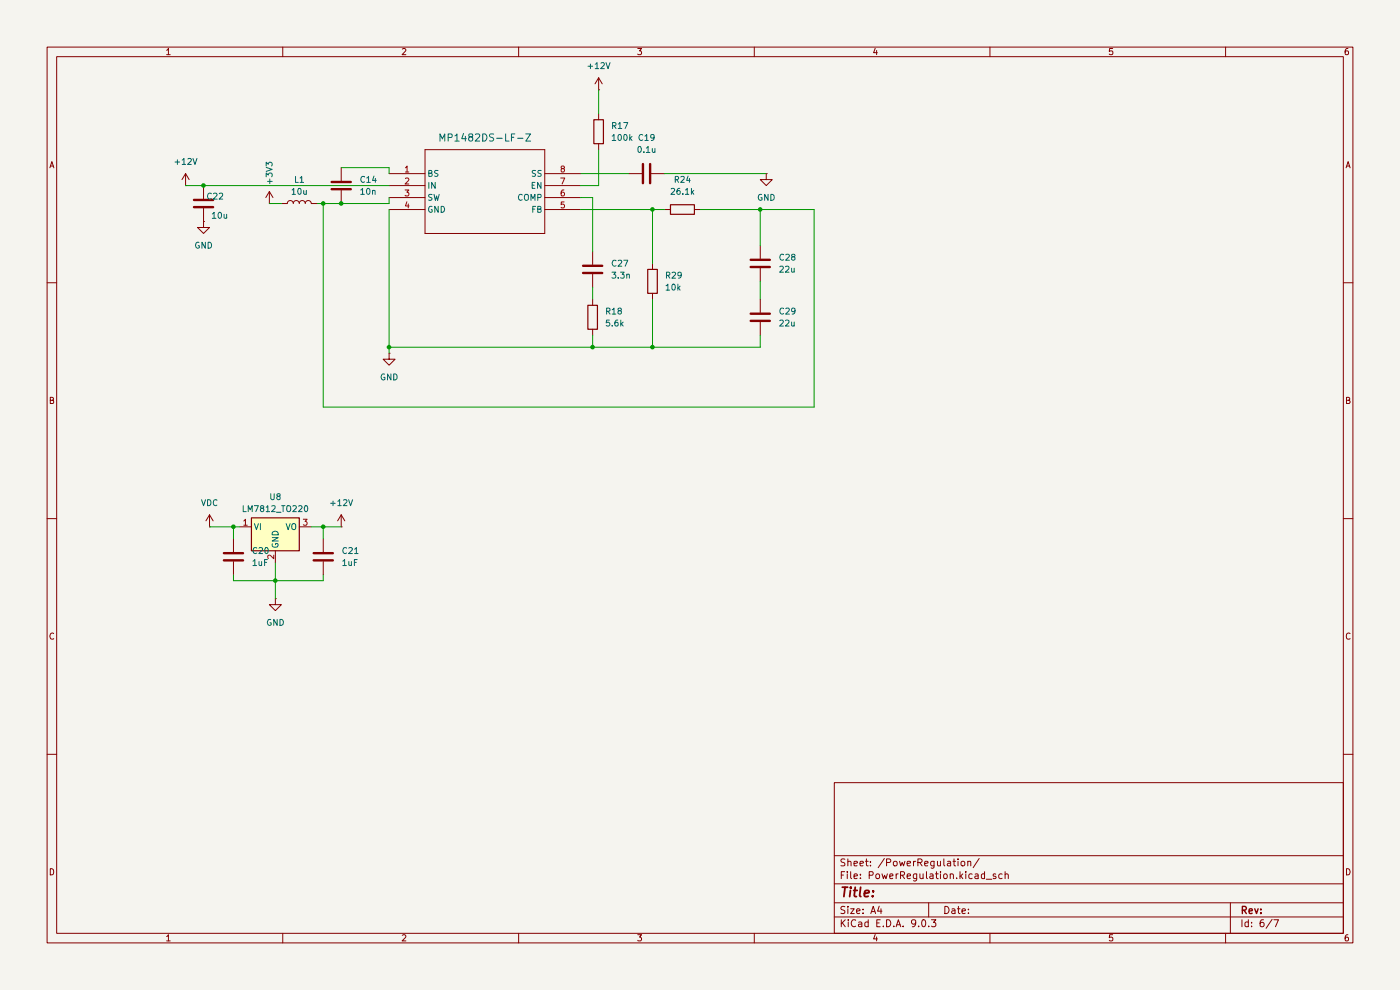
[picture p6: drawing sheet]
(kicad_sch
 (version 20250114)
 (generator "eeschema")
 (generator_version "9.0")
 (paper "A4")
 (lib_symbols
  (symbol "Device:C"
   (pin_numbers (hide yes))
   (pin_names
    (offset 0.254)) (exclude_from_sim no) (in_bom yes) (on_board yes)
   (property "Reference" "C" (at 0.635 2.54 0) (effects (font (size 1.27 1.27)) (justify left)))
   (property "Value" "C" (at 0.635 -2.54 0) (effects (font (size 1.27 1.27)) (justify left)))
   (property "Footprint" "" (at 0.9652 -3.81 0) (effects (font (size 1.27 1.27)) (hide yes)))
   (property "Datasheet" "~" (at 0 0 0) (effects (font (size 1.27 1.27)) (hide yes)))
   (property "Description" "Unpolarized capacitor" (at 0 0 0) (effects (font (size 1.27 1.27)) (hide yes)))
   (symbol "C_0_1"
    (polyline (pts (xy -2.032 0.762) (xy 2.032 0.762)) (stroke (width 0.508) (type default)) (fill (type none)))
    (polyline (pts (xy -2.032 -0.762) (xy 2.032 -0.762)) (stroke (width 0.508) (type default)) (fill (type none))))
   (symbol "C_1_1"
    (pin passive line (at 0 3.81 270) (length 2.794) (name "~" (effects (font (size 1.27 1.27)))) (number "1" (effects (font (size 1.27 1.27)))))
    (pin passive line (at 0 -3.81 90) (length 2.794) (name "~" (effects (font (size 1.27 1.27)))) (number "2" (effects (font (size 1.27 1.27))))))
   (embedded_fonts no))
  (symbol "Device:L"
   (pin_numbers (hide yes))
   (pin_names
    (offset 1.016) (hide yes)) (exclude_from_sim no) (in_bom yes) (on_board yes)
   (property "Reference" "L" (at -1.27 0 90) (effects (font (size 1.27 1.27))))
   (property "Value" "L" (at 1.905 0 90) (effects (font (size 1.27 1.27))))
   (property "Footprint" "" (at 0 0 0) (effects (font (size 1.27 1.27)) (hide yes)))
   (property "Datasheet" "~" (at 0 0 0) (effects (font (size 1.27 1.27)) (hide yes)))
   (property "Description" "Inductor" (at 0 0 0) (effects (font (size 1.27 1.27)) (hide yes)))
   (symbol "L_0_1"
    (arc (start 0 2.54) (mid 0.6323 1.905) (end 0 1.27) (stroke (width 0) (type default)) (fill (type none)))
    (arc (start 0 1.27) (mid 0.6323 0.635) (end 0 0) (stroke (width 0) (type default)) (fill (type none)))
    (arc (start 0 0) (mid 0.6323 -0.635) (end 0 -1.27) (stroke (width 0) (type default)) (fill (type none)))
    (arc (start 0 -1.27) (mid 0.6323 -1.905) (end 0 -2.54) (stroke (width 0) (type default)) (fill (type none))))
   (symbol "L_1_1"
    (pin passive line (at 0 3.81 270) (length 1.27) (name "1" (effects (font (size 1.27 1.27)))) (number "1" (effects (font (size 1.27 1.27)))))
    (pin passive line (at 0 -3.81 90) (length 1.27) (name "2" (effects (font (size 1.27 1.27)))) (number "2" (effects (font (size 1.27 1.27))))))
   (embedded_fonts no))
  (symbol "Device:R"
   (pin_numbers (hide yes))
   (pin_names
    (offset 0)) (exclude_from_sim no) (in_bom yes) (on_board yes)
   (property "Reference" "R" (at 2.032 0 90) (effects (font (size 1.27 1.27))))
   (property "Value" "R" (at 0 0 90) (effects (font (size 1.27 1.27))))
   (property "Footprint" "" (at -1.778 0 90) (effects (font (size 1.27 1.27)) (hide yes)))
   (property "Datasheet" "~" (at 0 0 0) (effects (font (size 1.27 1.27)) (hide yes)))
   (property "Description" "Resistor" (at 0 0 0) (effects (font (size 1.27 1.27)) (hide yes)))
   (symbol "R_0_1"
    (rectangle (start -1.016 -2.54) (end 1.016 2.54) (stroke (width 0.254) (type default)) (fill (type none))))
   (symbol "R_1_1"
    (pin passive line (at 0 3.81 270) (length 1.27) (name "~" (effects (font (size 1.27 1.27)))) (number "1" (effects (font (size 1.27 1.27)))))
    (pin passive line (at 0 -3.81 90) (length 1.27) (name "~" (effects (font (size 1.27 1.27)))) (number "2" (effects (font (size 1.27 1.27))))))
   (embedded_fonts no))
  (symbol "MP1482DS:MP1482DS-LF-Z"
   (pin_names
    (offset 0.254)) (exclude_from_sim no) (in_bom yes) (on_board yes)
   (property "Reference" "U" (at 20.32 10.16 0) (effects (font (size 1.524 1.524))))
   (property "Value" "MP1482DS-LF-Z" (at 20.32 7.62 0) (effects (font (size 1.524 1.524))))
   (property "Footprint" "IC8_MP1482_MNP" (at 0 0 0) (effects (font (size 1.27 1.27)
    (italic yes)) (hide yes)))
   (property "Datasheet" "https://www.monolithicpower.com/en/documentview/productdocument/index/version/2/document_type/Datasheet/lang/en/sku/MP1482" (at 0 0 0) (effects (font (size 1.27 1.27)
    (italic yes)) (hide yes)))
   (property "Description" "" (at 0 0 0) (effects (font (size 1.27 1.27)) (hide yes)))
   (property "ki_locked" "" (at 0 0 0) (effects (font (size 1.27 1.27))))
   (symbol "MP1482DS-LF-Z_0_1"
    (polyline (pts (xy 7.62 5.08) (xy 7.62 -12.7)) (stroke (width 0.127) (type default)) (fill (type none)))
    (polyline (pts (xy 7.62 -12.7) (xy 33.02 -12.7)) (stroke (width 0.127) (type default)) (fill (type none)))
    (polyline (pts (xy 33.02 5.08) (xy 7.62 5.08)) (stroke (width 0.127) (type default)) (fill (type none)))
    (polyline (pts (xy 33.02 -12.7) (xy 33.02 5.08)) (stroke (width 0.127) (type default)) (fill (type none)))
    (pin unspecified line (at 0 0 0) (length 7.62) (name "BS" (effects (font (size 1.27 1.27)))) (number "1" (effects (font (size 1.27 1.27)))))
    (pin unspecified line (at 0 -2.54 0) (length 7.62) (name "IN" (effects (font (size 1.27 1.27)))) (number "2" (effects (font (size 1.27 1.27)))))
    (pin unspecified line (at 0 -5.08 0) (length 7.62) (name "SW" (effects (font (size 1.27 1.27)))) (number "3" (effects (font (size 1.27 1.27)))))
    (pin power_out line (at 0 -7.62 0) (length 7.62) (name "GND" (effects (font (size 1.27 1.27)))) (number "4" (effects (font (size 1.27 1.27)))))
    (pin unspecified line (at 40.64 0 180) (length 7.62) (name "SS" (effects (font (size 1.27 1.27)))) (number "8" (effects (font (size 1.27 1.27)))))
    (pin unspecified line (at 40.64 -2.54 180) (length 7.62) (name "EN" (effects (font (size 1.27 1.27)))) (number "7" (effects (font (size 1.27 1.27)))))
    (pin unspecified line (at 40.64 -5.08 180) (length 7.62) (name "COMP" (effects (font (size 1.27 1.27)))) (number "6" (effects (font (size 1.27 1.27)))))
    (pin unspecified line (at 40.64 -7.62 180) (length 7.62) (name "FB" (effects (font (size 1.27 1.27)))) (number "5" (effects (font (size 1.27 1.27))))))
   (embedded_fonts no))
  (symbol "Regulator_Linear:LM7812_TO220"
   (pin_names
    (offset 0.254)) (exclude_from_sim no) (in_bom yes) (on_board yes)
   (property "Reference" "U" (at -3.81 3.175 0) (effects (font (size 1.27 1.27))))
   (property "Value" "LM7812_TO220" (at 0 3.175 0) (effects (font (size 1.27 1.27)) (justify left)))
   (property "Footprint" "Package_TO_SOT_THT:TO-220-3_Vertical" (at 0 5.715 0) (effects (font (size 1.27 1.27)
    (italic yes)) (hide yes)))
   (property "Datasheet" "https://www.onsemi.cn/PowerSolutions/document/MC7800-D.PDF" (at 0 -1.27 0) (effects (font (size 1.27 1.27)) (hide yes)))
   (property "Description" "Positive 1A 35V Linear Regulator, Fixed Output 12V, TO-220" (at 0 0 0) (effects (font (size 1.27 1.27)) (hide yes)))
   (symbol "LM7812_TO220_0_1"
    (rectangle (start -5.08 1.905) (end 5.08 -5.08) (stroke (width 0.254) (type default)) (fill (type background))))
   (symbol "LM7812_TO220_1_1"
    (pin power_in line (at -7.62 0 0) (length 2.54) (name "VI" (effects (font (size 1.27 1.27)))) (number "1" (effects (font (size 1.27 1.27)))))
    (pin power_in line (at 0 -7.62 90) (length 2.54) (name "GND" (effects (font (size 1.27 1.27)))) (number "2" (effects (font (size 1.27 1.27)))))
    (pin power_out line (at 7.62 0 180) (length 2.54) (name "VO" (effects (font (size 1.27 1.27)))) (number "3" (effects (font (size 1.27 1.27))))))
   (embedded_fonts no))
  (symbol "power:+12V"
   (power)
   (pin_numbers (hide yes))
   (pin_names
    (offset 0) (hide yes)) (exclude_from_sim no) (in_bom yes) (on_board yes)
   (property "Reference" "#PWR" (at 0 -3.81 0) (effects (font (size 1.27 1.27)) (hide yes)))
   (property "Value" "+12V" (at 0 3.556 0) (effects (font (size 1.27 1.27))))
   (property "Footprint" "" (at 0 0 0) (effects (font (size 1.27 1.27)) (hide yes)))
   (property "Datasheet" "" (at 0 0 0) (effects (font (size 1.27 1.27)) (hide yes)))
   (property "Description" "Power symbol creates a global label with name \"+12V\"" (at 0 0 0) (effects (font (size 1.27 1.27)) (hide yes)))
   (symbol "+12V_0_1"
    (polyline (pts (xy -0.762 1.27) (xy 0 2.54)) (stroke (width 0) (type default)) (fill (type none)))
    (polyline (pts (xy 0 2.54) (xy 0.762 1.27)) (stroke (width 0) (type default)) (fill (type none)))
    (polyline (pts (xy 0 0) (xy 0 2.54)) (stroke (width 0) (type default)) (fill (type none))))
   (symbol "+12V_1_1"
    (pin power_in line (at 0 0 90) (length 0) (name "~" (effects (font (size 1.27 1.27)))) (number "1" (effects (font (size 1.27 1.27))))))
   (embedded_fonts no))
  (symbol "power:+3V3"
   (power)
   (pin_numbers (hide yes))
   (pin_names
    (offset 0) (hide yes)) (exclude_from_sim no) (in_bom yes) (on_board yes)
   (property "Reference" "#PWR" (at 0 -3.81 0) (effects (font (size 1.27 1.27)) (hide yes)))
   (property "Value" "+3V3" (at 0 3.556 0) (effects (font (size 1.27 1.27))))
   (property "Footprint" "" (at 0 0 0) (effects (font (size 1.27 1.27)) (hide yes)))
   (property "Datasheet" "" (at 0 0 0) (effects (font (size 1.27 1.27)) (hide yes)))
   (property "Description" "Power symbol creates a global label with name \"+3V3\"" (at 0 0 0) (effects (font (size 1.27 1.27)) (hide yes)))
   (symbol "+3V3_0_1"
    (polyline (pts (xy -0.762 1.27) (xy 0 2.54)) (stroke (width 0) (type default)) (fill (type none)))
    (polyline (pts (xy 0 2.54) (xy 0.762 1.27)) (stroke (width 0) (type default)) (fill (type none)))
    (polyline (pts (xy 0 0) (xy 0 2.54)) (stroke (width 0) (type default)) (fill (type none))))
   (symbol "+3V3_1_1"
    (pin power_in line (at 0 0 90) (length 0) (name "~" (effects (font (size 1.27 1.27)))) (number "1" (effects (font (size 1.27 1.27))))))
   (embedded_fonts no))
  (symbol "power:GND"
   (power)
   (pin_numbers (hide yes))
   (pin_names
    (offset 0) (hide yes)) (exclude_from_sim no) (in_bom yes) (on_board yes)
   (property "Reference" "#PWR" (at 0 -6.35 0) (effects (font (size 1.27 1.27)) (hide yes)))
   (property "Value" "GND" (at 0 -3.81 0) (effects (font (size 1.27 1.27))))
   (property "Footprint" "" (at 0 0 0) (effects (font (size 1.27 1.27)) (hide yes)))
   (property "Datasheet" "" (at 0 0 0) (effects (font (size 1.27 1.27)) (hide yes)))
   (property "Description" "Power symbol creates a global label with name \"GND\" , ground" (at 0 0 0) (effects (font (size 1.27 1.27)) (hide yes)))
   (symbol "GND_0_1"
    (polyline (pts (xy 0 0) (xy 0 -1.27) (xy 1.27 -1.27) (xy 0 -2.54) (xy -1.27 -1.27) (xy 0 -1.27)) (stroke (width 0) (type default)) (fill (type none))))
   (symbol "GND_1_1"
    (pin power_in line (at 0 0 270) (length 0) (name "~" (effects (font (size 1.27 1.27)))) (number "1" (effects (font (size 1.27 1.27))))))
   (embedded_fonts no))
  (symbol "power:VDC"
   (power)
   (pin_numbers (hide yes))
   (pin_names
    (offset 0) (hide yes)) (exclude_from_sim no) (in_bom yes) (on_board yes)
   (property "Reference" "#PWR" (at 0 -3.81 0) (effects (font (size 1.27 1.27)) (hide yes)))
   (property "Value" "VDC" (at 0 3.556 0) (effects (font (size 1.27 1.27))))
   (property "Footprint" "" (at 0 0 0) (effects (font (size 1.27 1.27)) (hide yes)))
   (property "Datasheet" "" (at 0 0 0) (effects (font (size 1.27 1.27)) (hide yes)))
   (property "Description" "Power symbol creates a global label with name \"VDC\"" (at 0 0 0) (effects (font (size 1.27 1.27)) (hide yes)))
   (symbol "VDC_0_1"
    (polyline (pts (xy -0.762 1.27) (xy 0 2.54)) (stroke (width 0) (type default)) (fill (type none)))
    (polyline (pts (xy 0 2.54) (xy 0.762 1.27)) (stroke (width 0) (type default)) (fill (type none)))
    (polyline (pts (xy 0 0) (xy 0 2.54)) (stroke (width 0) (type default)) (fill (type none))))
   (symbol "VDC_1_1"
    (pin power_in line (at 0 0 90) (length 0) (name "~" (effects (font (size 1.27 1.27)))) (number "1" (effects (font (size 1.27 1.27))))))
   (embedded_fonts no)))
 (junction
  (at 82.55 73.66)
  (diameter 0)
  (color 0 0 0 0))
 (junction
  (at 49.53 111.76)
  (diameter 0)
  (color 0 0 0 0))
 (junction
  (at 58.42 123.19)
  (diameter 0)
  (color 0 0 0 0))
 (junction
  (at 125.73 73.66)
  (diameter 0)
  (color 0 0 0 0))
 (junction
  (at 138.43 44.45)
  (diameter 0)
  (color 0 0 0 0))
 (junction
  (at 72.39 43.18)
  (diameter 0)
  (color 0 0 0 0))
 (junction
  (at 161.29 44.45)
  (diameter 0)
  (color 0 0 0 0))
 (junction
  (at 68.58 111.76)
  (diameter 0)
  (color 0 0 0 0))
 (junction
  (at 43.18 39.37)
  (diameter 0)
  (color 0 0 0 0))
 (junction
  (at 68.58 43.18)
  (diameter 0)
  (color 0 0 0 0))
 (junction
  (at 138.43 73.66)
  (diameter 0)
  (color 0 0 0 0))
 (wire
  (pts (xy 49.53 111.76) (xy 49.53 114.3))
  (stroke (width 0) (type default)))
 (wire
  (pts (xy 68.58 123.19) (xy 58.42 123.19))
  (stroke (width 0) (type default)))
 (wire
  (pts (xy 125.73 41.91) (xy 125.73 53.34))
  (stroke (width 0) (type default)))
 (wire
  (pts (xy 39.37 39.37) (xy 43.18 39.37))
  (stroke (width 0) (type default)))
 (wire
  (pts (xy 82.55 44.45) (xy 82.55 73.66))
  (stroke (width 0) (type default)))
 (wire
  (pts (xy 58.42 123.19) (xy 58.42 127))
  (stroke (width 0) (type default)))
 (wire
  (pts (xy 172.72 86.36) (xy 172.72 44.45))
  (stroke (width 0) (type default)))
 (wire
  (pts (xy 68.58 121.92) (xy 68.58 123.19))
  (stroke (width 0) (type default)))
 (wire
  (pts (xy 43.18 39.37) (xy 82.55 39.37))
  (stroke (width 0) (type default)))
 (wire
  (pts (xy 172.72 44.45) (xy 161.29 44.45))
  (stroke (width 0) (type default)))
 (wire
  (pts (xy 138.43 73.66) (xy 161.29 73.66))
  (stroke (width 0) (type default)))
 (wire
  (pts (xy 68.58 43.18) (xy 72.39 43.18))
  (stroke (width 0) (type default)))
 (wire
  (pts (xy 72.39 43.18) (xy 82.55 43.18))
  (stroke (width 0) (type default)))
 (wire
  (pts (xy 58.42 123.19) (xy 58.42 119.38))
  (stroke (width 0) (type default)))
 (wire
  (pts (xy 72.39 111.76) (xy 68.58 111.76))
  (stroke (width 0) (type default)))
 (wire
  (pts (xy 140.97 36.83) (xy 162.56 36.83))
  (stroke (width 0) (type default)))
 (wire
  (pts (xy 161.29 44.45) (xy 161.29 52.07))
  (stroke (width 0) (type default)))
 (wire
  (pts (xy 125.73 71.12) (xy 125.73 73.66))
  (stroke (width 0) (type default)))
 (wire
  (pts (xy 125.73 60.96) (xy 125.73 63.5))
  (stroke (width 0) (type default)))
 (wire
  (pts (xy 127 39.37) (xy 127 31.75))
  (stroke (width 0) (type default)))
 (wire
  (pts (xy 123.19 39.37) (xy 127 39.37))
  (stroke (width 0) (type default)))
 (wire
  (pts (xy 125.73 73.66) (xy 138.43 73.66))
  (stroke (width 0) (type default)))
 (wire
  (pts (xy 68.58 111.76) (xy 68.58 114.3))
  (stroke (width 0) (type default)))
 (wire
  (pts (xy 148.59 44.45) (xy 161.29 44.45))
  (stroke (width 0) (type default)))
 (wire
  (pts (xy 82.55 43.18) (xy 82.55 41.91))
  (stroke (width 0) (type default)))
 (wire
  (pts (xy 123.19 36.83) (xy 133.35 36.83))
  (stroke (width 0) (type default)))
 (wire
  (pts (xy 44.45 111.76) (xy 49.53 111.76))
  (stroke (width 0) (type default)))
 (wire
  (pts (xy 123.19 44.45) (xy 138.43 44.45))
  (stroke (width 0) (type default)))
 (wire
  (pts (xy 68.58 86.36) (xy 172.72 86.36))
  (stroke (width 0) (type default)))
 (wire
  (pts (xy 68.58 111.76) (xy 66.04 111.76))
  (stroke (width 0) (type default)))
 (wire
  (pts (xy 49.53 123.19) (xy 58.42 123.19))
  (stroke (width 0) (type default)))
 (wire
  (pts (xy 82.55 73.66) (xy 82.55 74.93))
  (stroke (width 0) (type default)))
 (wire
  (pts (xy 138.43 44.45) (xy 140.97 44.45))
  (stroke (width 0) (type default)))
 (wire
  (pts (xy 57.15 43.18) (xy 59.69 43.18))
  (stroke (width 0) (type default)))
 (wire
  (pts (xy 68.58 43.18) (xy 68.58 86.36))
  (stroke (width 0) (type default)))
 (wire
  (pts (xy 123.19 41.91) (xy 125.73 41.91))
  (stroke (width 0) (type default)))
 (wire
  (pts (xy 49.53 121.92) (xy 49.53 123.19))
  (stroke (width 0) (type default)))
 (wire
  (pts (xy 72.39 35.56) (xy 82.55 35.56))
  (stroke (width 0) (type default)))
 (wire
  (pts (xy 125.73 73.66) (xy 82.55 73.66))
  (stroke (width 0) (type default)))
 (wire
  (pts (xy 138.43 63.5) (xy 138.43 73.66))
  (stroke (width 0) (type default)))
 (wire
  (pts (xy 161.29 59.69) (xy 161.29 63.5))
  (stroke (width 0) (type default)))
 (wire
  (pts (xy 67.31 43.18) (xy 68.58 43.18))
  (stroke (width 0) (type default)))
 (wire
  (pts (xy 138.43 44.45) (xy 138.43 55.88))
  (stroke (width 0) (type default)))
 (wire
  (pts (xy 127 19.05) (xy 127 24.13))
  (stroke (width 0) (type default)))
 (wire
  (pts (xy 82.55 35.56) (xy 82.55 36.83))
  (stroke (width 0) (type default)))
 (wire
  (pts (xy 161.29 71.12) (xy 161.29 73.66))
  (stroke (width 0) (type default)))
 (wire
  (pts (xy 49.53 111.76) (xy 50.8 111.76))
  (stroke (width 0) (type default)))
 (symbol
  (lib_id "power:GND")
  (at 43.18 46.99 0)
  (unit 1)
  (exclude_from_sim no)
  (in_bom yes)
  (on_board yes)
  (dnp no)
  (fields_autoplaced yes)
  (property "Reference" "#PWR011" (at 43.18 53.34 0) (effects (font (size 1.27 1.27)) (hide yes)))
  (property "Value" "GND" (at 43.18 52.07 0) (effects (font (size 1.27 1.27))))
  (property "Footprint" "" (at 43.18 46.99 0) (effects (font (size 1.27 1.27)) (hide yes)))
  (property "Datasheet" "" (at 43.18 46.99 0) (effects (font (size 1.27 1.27)) (hide yes)))
  (property "Description" "Power symbol creates a global label with name \"GND\" , ground" (at 43.18 46.99 0) (effects (font (size 1.27 1.27)) (hide yes)))
  (pin "1"))
 (symbol
  (lib_id "power:GND")
  (at 82.55 74.93 0)
  (unit 1)
  (exclude_from_sim no)
  (in_bom yes)
  (on_board yes)
  (dnp no)
  (fields_autoplaced yes)
  (property "Reference" "#PWR028" (at 82.55 81.28 0) (effects (font (size 1.27 1.27)) (hide yes)))
  (property "Value" "GND" (at 82.55 80.01 0) (effects (font (size 1.27 1.27))))
  (property "Footprint" "" (at 82.55 74.93 0) (effects (font (size 1.27 1.27)) (hide yes)))
  (property "Datasheet" "" (at 82.55 74.93 0) (effects (font (size 1.27 1.27)) (hide yes)))
  (property "Description" "Power symbol creates a global label with name \"GND\" , ground" (at 82.55 74.93 0) (effects (font (size 1.27 1.27)) (hide yes)))
  (pin "1"))
 (symbol
  (lib_id "Device:R")
  (at 127 27.94 0)
  (unit 1)
  (exclude_from_sim no)
  (in_bom yes)
  (on_board yes)
  (dnp no)
  (fields_autoplaced yes)
  (property "Reference" "R17" (at 129.54 26.6699 0) (effects (font (size 1.27 1.27)) (justify left)))
  (property "Value" "100k" (at 129.54 29.2099 0) (effects (font (size 1.27 1.27)) (justify left)))
  (property "Footprint" "Resistor_SMD:R_0805_2012Metric" (at 125.222 27.94 90) (effects (font (size 1.27 1.27)) (hide yes)))
  (property "Datasheet" "~" (at 127 27.94 0) (effects (font (size 1.27 1.27)) (hide yes)))
  (property "Description" "Resistor" (at 127 27.94 0) (effects (font (size 1.27 1.27)) (hide yes)))
  (pin "2")
  (pin "1"))
 (symbol
  (lib_id "power:+12V")
  (at 127 19.05 0)
  (unit 1)
  (exclude_from_sim no)
  (in_bom yes)
  (on_board yes)
  (dnp no)
  (fields_autoplaced yes)
  (property "Reference" "#PWR012" (at 127 22.86 0) (effects (font (size 1.27 1.27)) (hide yes)))
  (property "Value" "+12V" (at 127 13.97 0) (effects (font (size 1.27 1.27))))
  (property "Footprint" "" (at 127 19.05 0) (effects (font (size 1.27 1.27)) (hide yes)))
  (property "Datasheet" "" (at 127 19.05 0) (effects (font (size 1.27 1.27)) (hide yes)))
  (property "Description" "Power symbol creates a global label with name \"+12V\"" (at 127 19.05 0) (effects (font (size 1.27 1.27)) (hide yes)))
  (pin "1"))
 (symbol
  (lib_id "power:VDC")
  (at 44.45 111.76 0)
  (unit 1)
  (exclude_from_sim no)
  (in_bom yes)
  (on_board yes)
  (dnp no)
  (fields_autoplaced yes)
  (property "Reference" "#PWR034" (at 44.45 115.57 0) (effects (font (size 1.27 1.27)) (hide yes)))
  (property "Value" "VDC" (at 44.45 106.68 0) (effects (font (size 1.27 1.27))))
  (property "Footprint" "" (at 44.45 111.76 0) (effects (font (size 1.27 1.27)) (hide yes)))
  (property "Datasheet" "" (at 44.45 111.76 0) (effects (font (size 1.27 1.27)) (hide yes)))
  (property "Description" "Power symbol creates a global label with name \"VDC\"" (at 44.45 111.76 0) (effects (font (size 1.27 1.27)) (hide yes)))
  (pin "1"))
 (symbol
  (lib_id "Device:R")
  (at 138.43 59.69 0)
  (unit 1)
  (exclude_from_sim no)
  (in_bom yes)
  (on_board yes)
  (dnp no)
  (fields_autoplaced yes)
  (property "Reference" "R29" (at 140.97 58.4199 0) (effects (font (size 1.27 1.27)) (justify left)))
  (property "Value" "10k" (at 140.97 60.9599 0) (effects (font (size 1.27 1.27)) (justify left)))
  (property "Footprint" "Resistor_SMD:R_0805_2012Metric" (at 136.652 59.69 90) (effects (font (size 1.27 1.27)) (hide yes)))
  (property "Datasheet" "~" (at 138.43 59.69 0) (effects (font (size 1.27 1.27)) (hide yes)))
  (property "Description" "Resistor" (at 138.43 59.69 0) (effects (font (size 1.27 1.27)) (hide yes)))
  (pin "2")
  (pin "1"))
 (symbol
  (lib_id "Regulator_Linear:LM7812_TO220")
  (at 58.42 111.76 0)
  (unit 1)
  (exclude_from_sim no)
  (in_bom yes)
  (on_board yes)
  (dnp no)
  (fields_autoplaced yes)
  (property "Reference" "U8" (at 58.42 105.41 0) (effects (font (size 1.27 1.27))))
  (property "Value" "LM7812_TO220" (at 58.42 107.95 0) (effects (font (size 1.27 1.27))))
  (property "Footprint" "Package_TO_SOT_THT:TO-220-3_Vertical" (at 58.42 106.045 0) (effects (font (size 1.27 1.27)
    (italic yes)) (hide yes)))
  (property "Datasheet" "https://www.onsemi.cn/PowerSolutions/document/MC7800-D.PDF" (at 58.42 113.03 0) (effects (font (size 1.27 1.27)) (hide yes)))
  (property "Description" "Positive 1A 35V Linear Regulator, Fixed Output 12V, TO-220" (at 58.42 111.76 0) (effects (font (size 1.27 1.27)) (hide yes)))
  (pin "2")
  (pin "3")
  (pin "1"))
 (symbol
  (lib_id "power:GND")
  (at 58.42 127 0)
  (unit 1)
  (exclude_from_sim no)
  (in_bom yes)
  (on_board yes)
  (dnp no)
  (fields_autoplaced yes)
  (property "Reference" "#PWR029" (at 58.42 133.35 0) (effects (font (size 1.27 1.27)) (hide yes)))
  (property "Value" "GND" (at 58.42 132.08 0) (effects (font (size 1.27 1.27))))
  (property "Footprint" "" (at 58.42 127 0) (effects (font (size 1.27 1.27)) (hide yes)))
  (property "Datasheet" "" (at 58.42 127 0) (effects (font (size 1.27 1.27)) (hide yes)))
  (property "Description" "Power symbol creates a global label with name \"GND\" , ground" (at 58.42 127 0) (effects (font (size 1.27 1.27)) (hide yes)))
  (pin "1"))
 (symbol
  (lib_id "Device:R")
  (at 125.73 67.31 0)
  (unit 1)
  (exclude_from_sim no)
  (in_bom yes)
  (on_board yes)
  (dnp no)
  (fields_autoplaced yes)
  (property "Reference" "R18" (at 128.27 66.0399 0) (effects (font (size 1.27 1.27)) (justify left)))
  (property "Value" "5.6k" (at 128.27 68.5799 0) (effects (font (size 1.27 1.27)) (justify left)))
  (property "Footprint" "Resistor_SMD:R_0805_2012Metric" (at 123.952 67.31 90) (effects (font (size 1.27 1.27)) (hide yes)))
  (property "Datasheet" "~" (at 125.73 67.31 0) (effects (font (size 1.27 1.27)) (hide yes)))
  (property "Description" "Resistor" (at 125.73 67.31 0) (effects (font (size 1.27 1.27)) (hide yes)))
  (pin "2")
  (pin "1"))
 (symbol
  (lib_id "Device:C")
  (at 137.16 36.83 90)
  (unit 1)
  (exclude_from_sim no)
  (in_bom yes)
  (on_board yes)
  (dnp no)
  (fields_autoplaced yes)
  (property "Reference" "C19" (at 137.16 29.21 90) (effects (font (size 1.27 1.27))))
  (property "Value" "0.1u" (at 137.16 31.75 90) (effects (font (size 1.27 1.27))))
  (property "Footprint" "Capacitor_SMD:C_0805_2012Metric" (at 140.97 35.8648 0) (effects (font (size 1.27 1.27)) (hide yes)))
  (property "Datasheet" "~" (at 137.16 36.83 0) (effects (font (size 1.27 1.27)) (hide yes)))
  (property "Description" "Unpolarized capacitor" (at 137.16 36.83 0) (effects (font (size 1.27 1.27)) (hide yes)))
  (pin "1")
  (pin "2"))
 (symbol
  (lib_id "power:+12V")
  (at 72.39 111.76 0)
  (unit 1)
  (exclude_from_sim no)
  (in_bom yes)
  (on_board yes)
  (dnp no)
  (fields_autoplaced yes)
  (property "Reference" "#PWR035" (at 72.39 115.57 0) (effects (font (size 1.27 1.27)) (hide yes)))
  (property "Value" "+12V" (at 72.39 106.68 0) (effects (font (size 1.27 1.27))))
  (property "Footprint" "" (at 72.39 111.76 0) (effects (font (size 1.27 1.27)) (hide yes)))
  (property "Datasheet" "" (at 72.39 111.76 0) (effects (font (size 1.27 1.27)) (hide yes)))
  (property "Description" "Power symbol creates a global label with name \"+12V\"" (at 72.39 111.76 0) (effects (font (size 1.27 1.27)) (hide yes)))
  (pin "1"))
 (symbol
  (lib_id "Device:R")
  (at 144.78 44.45 90)
  (unit 1)
  (exclude_from_sim no)
  (in_bom yes)
  (on_board yes)
  (dnp no)
  (fields_autoplaced yes)
  (property "Reference" "R24" (at 144.78 38.1 90) (effects (font (size 1.27 1.27))))
  (property "Value" "26.1k" (at 144.78 40.64 90) (effects (font (size 1.27 1.27))))
  (property "Footprint" "Resistor_SMD:R_0805_2012Metric" (at 144.78 46.228 90) (effects (font (size 1.27 1.27)) (hide yes)))
  (property "Datasheet" "~" (at 144.78 44.45 0) (effects (font (size 1.27 1.27)) (hide yes)))
  (property "Description" "Resistor" (at 144.78 44.45 0) (effects (font (size 1.27 1.27)) (hide yes)))
  (pin "2")
  (pin "1"))
 (symbol
  (lib_id "Device:C")
  (at 125.73 57.15 180)
  (unit 1)
  (exclude_from_sim no)
  (in_bom yes)
  (on_board yes)
  (dnp no)
  (fields_autoplaced yes)
  (property "Reference" "C27" (at 129.54 55.8799 0) (effects (font (size 1.27 1.27)) (justify right)))
  (property "Value" "3.3n" (at 129.54 58.4199 0) (effects (font (size 1.27 1.27)) (justify right)))
  (property "Footprint" "Capacitor_SMD:C_0805_2012Metric" (at 124.7648 53.34 0) (effects (font (size 1.27 1.27)) (hide yes)))
  (property "Datasheet" "~" (at 125.73 57.15 0) (effects (font (size 1.27 1.27)) (hide yes)))
  (property "Description" "Unpolarized capacitor" (at 125.73 57.15 0) (effects (font (size 1.27 1.27)) (hide yes)))
  (pin "1")
  (pin "2"))
 (symbol
  (lib_id "Device:C")
  (at 43.18 43.18 180)
  (unit 1)
  (exclude_from_sim no)
  (in_bom yes)
  (on_board yes)
  (dnp no)
  (property "Reference" "C22" (at 43.688 41.656 0) (effects (font (size 1.27 1.27)) (justify right)))
  (property "Value" "10u" (at 44.704 45.72 0) (effects (font (size 1.27 1.27)) (justify right)))
  (property "Footprint" "Capacitor_SMD:C_0805_2012Metric" (at 42.2148 39.37 0) (effects (font (size 1.27 1.27)) (hide yes)))
  (property "Datasheet" "~" (at 43.18 43.18 0) (effects (font (size 1.27 1.27)) (hide yes)))
  (property "Description" "Unpolarized capacitor" (at 43.18 43.18 0) (effects (font (size 1.27 1.27)) (hide yes)))
  (pin "1")
  (pin "2"))
 (symbol
  (lib_id "Device:C")
  (at 161.29 55.88 180)
  (unit 1)
  (exclude_from_sim no)
  (in_bom yes)
  (on_board yes)
  (dnp no)
  (fields_autoplaced yes)
  (property "Reference" "C28" (at 165.1 54.6099 0) (effects (font (size 1.27 1.27)) (justify right)))
  (property "Value" "22u" (at 165.1 57.1499 0) (effects (font (size 1.27 1.27)) (justify right)))
  (property "Footprint" "Capacitor_SMD:C_0805_2012Metric" (at 160.3248 52.07 0) (effects (font (size 1.27 1.27)) (hide yes)))
  (property "Datasheet" "~" (at 161.29 55.88 0) (effects (font (size 1.27 1.27)) (hide yes)))
  (property "Description" "Unpolarized capacitor" (at 161.29 55.88 0) (effects (font (size 1.27 1.27)) (hide yes)))
  (pin "1")
  (pin "2"))
 (symbol
  (lib_id "Device:C")
  (at 49.53 118.11 0)
  (unit 1)
  (exclude_from_sim no)
  (in_bom yes)
  (on_board yes)
  (dnp no)
  (fields_autoplaced yes)
  (property "Reference" "C20" (at 53.34 116.8399 0) (effects (font (size 1.27 1.27)) (justify left)))
  (property "Value" "1uF" (at 53.34 119.3799 0) (effects (font (size 1.27 1.27)) (justify left)))
  (property "Footprint" "Capacitor_SMD:C_0805_2012Metric" (at 50.4952 121.92 0) (effects (font (size 1.27 1.27)) (hide yes)))
  (property "Datasheet" "~" (at 49.53 118.11 0) (effects (font (size 1.27 1.27)) (hide yes)))
  (property "Description" "Unpolarized capacitor" (at 49.53 118.11 0) (effects (font (size 1.27 1.27)) (hide yes)))
  (pin "2")
  (pin "1"))
 (symbol
  (lib_id "MP1482DS:MP1482DS-LF-Z")
  (at 82.55 36.83 0)
  (unit 1)
  (exclude_from_sim no)
  (in_bom yes)
  (on_board yes)
  (dnp no)
  (fields_autoplaced yes)
  (property "Reference" "U7" (at 102.87 26.67 0) (effects (font (size 1.524 1.524)) (hide yes)))
  (property "Value" "MP1482DS-LF-Z" (at 102.87 29.21 0) (effects (font (size 1.524 1.524))))
  (property "Footprint" "Package_SO:SOIC-8_3.9x4.9mm_P1.27mm" (at 82.55 36.83 0) (effects (font (size 1.27 1.27)
    (italic yes)) (hide yes)))
  (property "Datasheet" "https://www.monolithicpower.com/en/documentview/productdocument/index/version/2/document_type/Datasheet/lang/en/sku/MP1482" (at 82.55 36.83 0) (effects (font (size 1.27 1.27)
    (italic yes)) (hide yes)))
  (property "Description" "" (at 82.55 36.83 0) (effects (font (size 1.27 1.27)) (hide yes)))
  (pin "6")
  (pin "8")
  (pin "7")
  (pin "2")
  (pin "1")
  (pin "4")
  (pin "3")
  (pin "5"))
 (symbol
  (lib_id "power:+3V3")
  (at 57.15 43.18 0)
  (unit 1)
  (exclude_from_sim no)
  (in_bom yes)
  (on_board yes)
  (dnp no)
  (property "Reference" "#PWR057" (at 57.15 46.99 0) (effects (font (size 1.27 1.27)) (hide yes)))
  (property "Value" "+3V3" (at 57.1501 39.37 90) (effects (font (size 1.27 1.27)) (justify left)))
  (property "Footprint" "" (at 57.15 43.18 0) (effects (font (size 1.27 1.27)) (hide yes)))
  (property "Datasheet" "" (at 57.15 43.18 0) (effects (font (size 1.27 1.27)) (hide yes)))
  (property "Description" "Power symbol creates a global label with name \"+3V3\"" (at 57.15 43.18 0) (effects (font (size 1.27 1.27)) (hide yes)))
  (pin "1"))
 (symbol
  (lib_id "power:+12V")
  (at 39.37 39.37 0)
  (unit 1)
  (exclude_from_sim no)
  (in_bom yes)
  (on_board yes)
  (dnp no)
  (fields_autoplaced yes)
  (property "Reference" "#PWR09" (at 39.37 43.18 0) (effects (font (size 1.27 1.27)) (hide yes)))
  (property "Value" "+12V" (at 39.37 34.29 0) (effects (font (size 1.27 1.27))))
  (property "Footprint" "" (at 39.37 39.37 0) (effects (font (size 1.27 1.27)) (hide yes)))
  (property "Datasheet" "" (at 39.37 39.37 0) (effects (font (size 1.27 1.27)) (hide yes)))
  (property "Description" "Power symbol creates a global label with name \"+12V\"" (at 39.37 39.37 0) (effects (font (size 1.27 1.27)) (hide yes)))
  (pin "1"))
 (symbol
  (lib_id "power:GND")
  (at 162.56 36.83 0)
  (unit 1)
  (exclude_from_sim no)
  (in_bom yes)
  (on_board yes)
  (dnp no)
  (fields_autoplaced yes)
  (property "Reference" "#PWR030" (at 162.56 43.18 0) (effects (font (size 1.27 1.27)) (hide yes)))
  (property "Value" "GND" (at 162.56 41.91 0) (effects (font (size 1.27 1.27))))
  (property "Footprint" "" (at 162.56 36.83 0) (effects (font (size 1.27 1.27)) (hide yes)))
  (property "Datasheet" "" (at 162.56 36.83 0) (effects (font (size 1.27 1.27)) (hide yes)))
  (property "Description" "Power symbol creates a global label with name \"GND\" , ground" (at 162.56 36.83 0) (effects (font (size 1.27 1.27)) (hide yes)))
  (pin "1"))
 (symbol
  (lib_id "Device:C")
  (at 68.58 118.11 0)
  (unit 1)
  (exclude_from_sim no)
  (in_bom yes)
  (on_board yes)
  (dnp no)
  (fields_autoplaced yes)
  (property "Reference" "C21" (at 72.39 116.8399 0) (effects (font (size 1.27 1.27)) (justify left)))
  (property "Value" "1uF" (at 72.39 119.3799 0) (effects (font (size 1.27 1.27)) (justify left)))
  (property "Footprint" "Capacitor_SMD:C_0805_2012Metric" (at 69.5452 121.92 0) (effects (font (size 1.27 1.27)) (hide yes)))
  (property "Datasheet" "~" (at 68.58 118.11 0) (effects (font (size 1.27 1.27)) (hide yes)))
  (property "Description" "Unpolarized capacitor" (at 68.58 118.11 0) (effects (font (size 1.27 1.27)) (hide yes)))
  (pin "2")
  (pin "1"))
 (symbol
  (lib_id "Device:C")
  (at 161.29 67.31 180)
  (unit 1)
  (exclude_from_sim no)
  (in_bom yes)
  (on_board yes)
  (dnp no)
  (fields_autoplaced yes)
  (property "Reference" "C29" (at 165.1 66.0399 0) (effects (font (size 1.27 1.27)) (justify right)))
  (property "Value" "22u" (at 165.1 68.5799 0) (effects (font (size 1.27 1.27)) (justify right)))
  (property "Footprint" "Capacitor_SMD:C_0805_2012Metric" (at 160.3248 63.5 0) (effects (font (size 1.27 1.27)) (hide yes)))
  (property "Datasheet" "~" (at 161.29 67.31 0) (effects (font (size 1.27 1.27)) (hide yes)))
  (property "Description" "Unpolarized capacitor" (at 161.29 67.31 0) (effects (font (size 1.27 1.27)) (hide yes)))
  (pin "1")
  (pin "2"))
 (symbol
  (lib_id "Device:L")
  (at 63.5 43.18 90)
  (unit 1)
  (exclude_from_sim no)
  (in_bom yes)
  (on_board yes)
  (dnp no)
  (fields_autoplaced yes)
  (property "Reference" "L1" (at 63.5 38.1 90) (effects (font (size 1.27 1.27))))
  (property "Value" "10u" (at 63.5 40.64 90) (effects (font (size 1.27 1.27))))
  (property "Footprint" "Inductor_SMD:L_7.3x7.3_H3.5" (at 63.5 43.18 0) (effects (font (size 1.27 1.27)) (hide yes)))
  (property "Datasheet" "~" (at 63.5 43.18 0) (effects (font (size 1.27 1.27)) (hide yes)))
  (property "Description" "Inductor" (at 63.5 43.18 0) (effects (font (size 1.27 1.27)) (hide yes)))
  (pin "2")
  (pin "1"))
 (symbol
  (lib_id "Device:C")
  (at 72.39 39.37 0)
  (unit 1)
  (exclude_from_sim no)
  (in_bom yes)
  (on_board yes)
  (dnp no)
  (fields_autoplaced yes)
  (property "Reference" "C14" (at 76.2 38.0999 0) (effects (font (size 1.27 1.27)) (justify left)))
  (property "Value" "10n" (at 76.2 40.6399 0) (effects (font (size 1.27 1.27)) (justify left)))
  (property "Footprint" "Capacitor_SMD:C_0805_2012Metric" (at 73.3552 43.18 0) (effects (font (size 1.27 1.27)) (hide yes)))
  (property "Datasheet" "~" (at 72.39 39.37 0) (effects (font (size 1.27 1.27)) (hide yes)))
  (property "Description" "Unpolarized capacitor" (at 72.39 39.37 0) (effects (font (size 1.27 1.27)) (hide yes)))
  (pin "1")
  (pin "2")))
